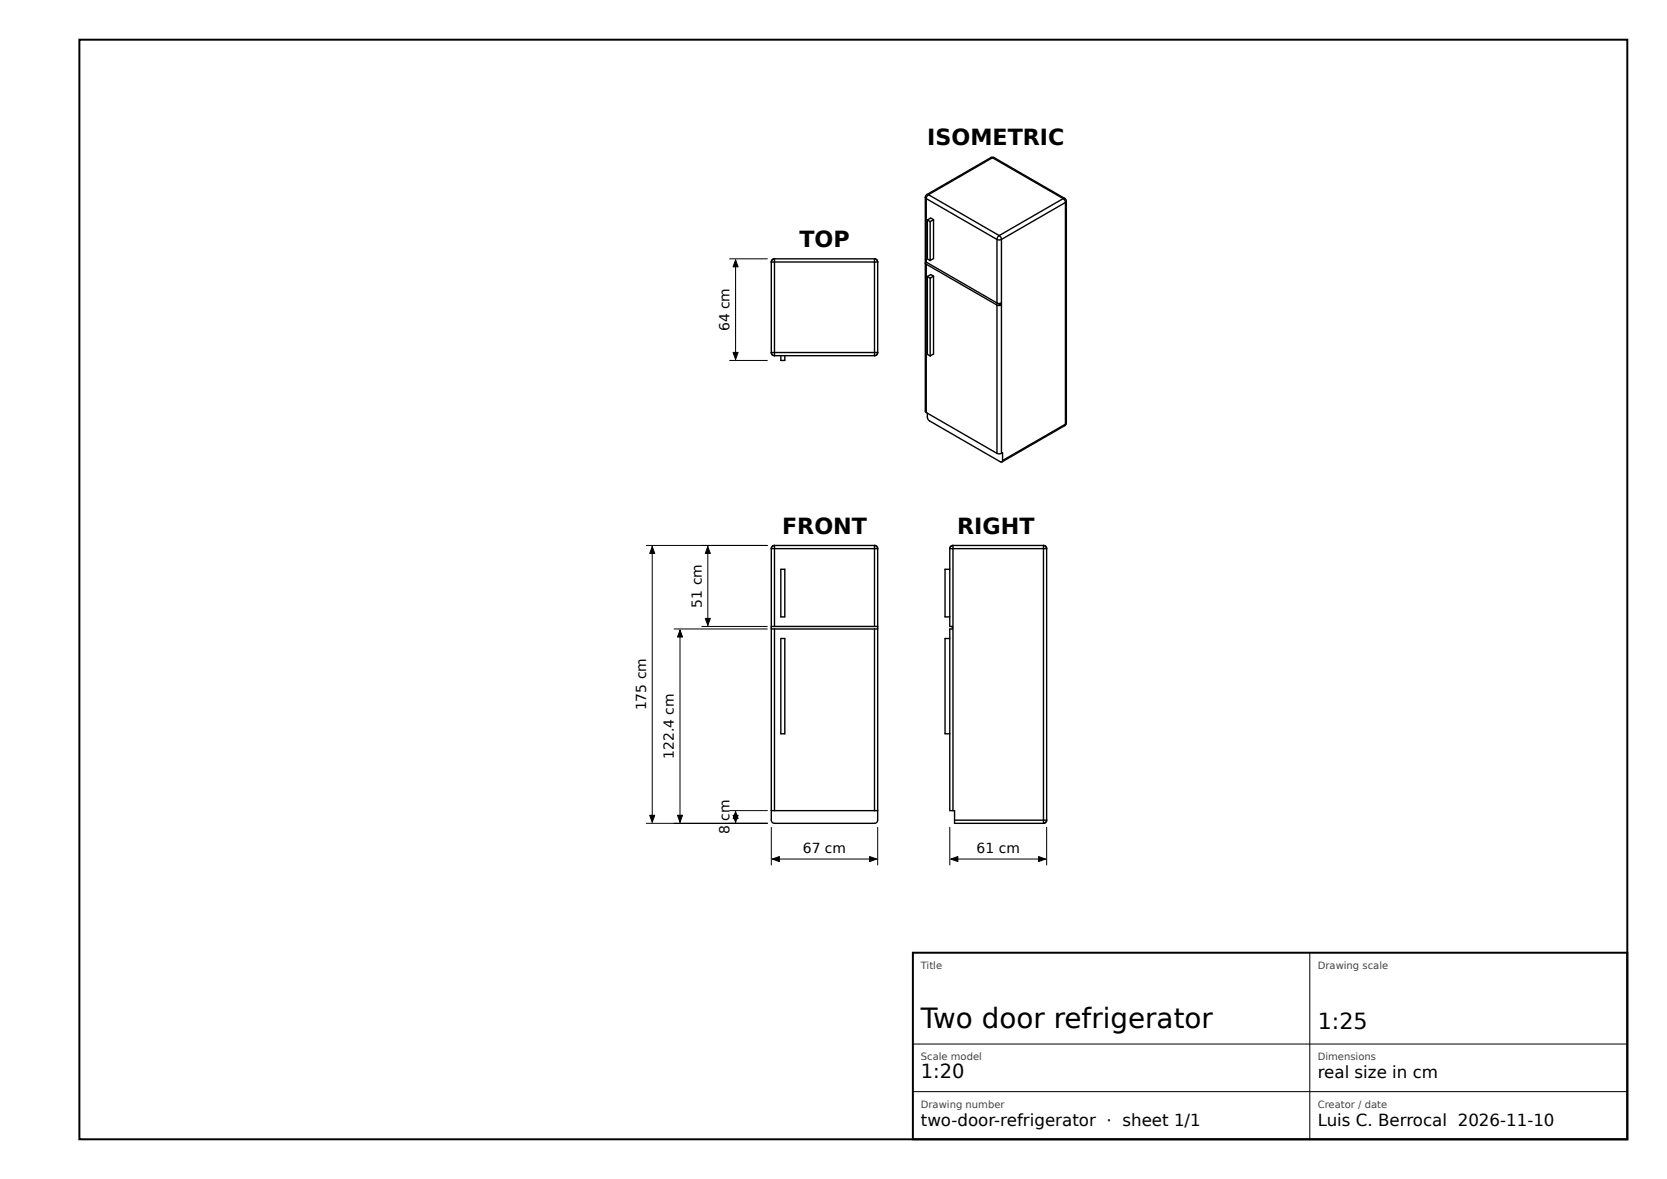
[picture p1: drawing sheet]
<svg xmlns="http://www.w3.org/2000/svg" width="420mm" height="297mm" viewBox="0 0 420 297" stroke-linecap="round" stroke-linejoin="round" font-family="sans-serif">
<path d="M20 10h390v277h-390zM230 240h180v47h-180z" fill="none" stroke="#000" stroke-width=".5"/>
<g fill="none" stroke="#000" stroke-width=".25">
<path d="M183.8 65.2h9.5M185.3 65.5v25M183.8 90.8h9.5M162.8 137.4h30.5M164.3 137.7v69.4M178.3 137.7v19.8M169.8 158.4h23.5M171.3 158.7v48.4M176.8 157.8h16.5M162.8 207.4h30.5M183.8 204.2h9.5M185.3 204.5v2.6"/>
<path d="M194.3 208.4v9.5M194.6 216.4h26.3M221.1 208.4v9.5M239.3 208.4v9.5M239.6 216.4h23.8M263.7 208.4v9.5M330 240v47M230 275h180M230 263h180"/>
</g>
<g fill="none" stroke="#000" stroke-width=".35">
<path d="M249.7 39.7h.8M249.7 39.7h.4M249.7 39.7l-16.2 9.3M250.1 39.7l-16.2 9.3M250.1 39.7l17.8 10.3M250.5 39.7h-.4M250.5 39.7l17.8 10.3M233.1 49.7v16l.3 .3v-16M233.1 49.7l.3 .3M233.4 50l17.8 10.3M233.5 49l-.4 .7M233.5 49h.4"/>
<path d="M233.6 55.4v9.8l.8 .4M233.6 55.4l.8 .4M233.9 49l-.3 .4-.2 .6M233.9 49l17.8 10.3M234.4 55.8v9.8M235.2 55.3l-.7-.4-.9 .5M235.2 55.3v9.8l-.8 .5M235.2 55.3l-.8 .5M251.7 59.3l-.3 .4-.2 .6M251.7 59.3l.4 .4 .2 .6M267.9 50l.4 .5 .1 .5M267.9 50l-16.2 9.3"/>
<path d="M268.3 50l.4 .7M268.3 50h-.4M268.4 51l-16.1 9.3M268.4 51v55.9M268.7 50.7l-.3 .3M268.7 50.7v55.8M194.3 66h.8M194.3 66v22.8M195.1 65.2l-.5 .2-.3 .6M195.1 65.2v.8M195.1 66v22.8M195.1 65.2h25.2"/>
<path d="M195.1 66h25.2M220.3 65.2l.6 .2 .2 .6M220.3 65.2v.8M220.3 66h.8M220.3 66v22.8M221.1 66v22.8M233.1 66.2l.3 .4M233.1 66.2v37.4l.3 .3M233.3 66l-.2 .2M233.3 66h.1M233.3 66l18.9 10.9M233.4 66.6l17.8 10.2"/>
<path d="M233.4 66.6v37.3M233.6 69.7v19.6l.8 .4M233.6 69.7l.8 .4M234.4 70.1v19.6M235.2 69.6v19.6l-.8 .5M235.2 69.6l-.7-.4-.9 .5M235.2 69.6l-.8 .5M251.2 60.3v16l1 .1v.5M251.2 76.8l1 .1M251.2 60.3l.6 .1 .5-.1M251.2 76.8v37.4M252.3 60.3v53.9"/>
<path d="M194.3 88.8l.3 .6 .5 .2M194.3 88.8h.8M195.1 88.8v.8M195.1 89.6h25.2M195.1 88.8h25.2M196.7 89.6v1.2h1v-1.2M220.3 88.8v.8M220.3 88.8h.8M221.1 88.8l-.2 .6-.6 .2M233.4 103.9l17.8 10.3M233.6 104.1l.1 1.4 .5 .5 17.8 10.3 .4 .1M251.2 114.2l.5 .1 .6-.1"/>
<path d="M252.3 114.2l.3-.2v2M252.6 116l-.2 .4M268.3 107.2l-15.9 9.2M268.4 106.9l-.1 .3M268.4 106.9l-15.8 9.1M268.7 106.5l-.4 .7M268.7 106.5l-.3 .4M194.3 138.2v68.4l.3 .6 .5 .2h25.2l.6-.2 .2-.4v-68.6M194.3 138.2h.8M195.1 137.4l-.5 .2-.3 .6M195.1 137.4v.8M195.1 137.4h25.2"/>
<path d="M195.1 138.2v19.6M195.1 138.2h25.2M220.3 137.4l.6 .2 .2 .6M220.3 138.2h.8M220.3 137.4v.8M220.3 138.2v19.6M239.3 138.2v19.6h.6v.6h-.6v45.8h.8M239.3 138.2h.8M240.1 137.4l-.6 .2-.2 .6M240.1 137.4v.8M240.1 137.4h22.8M240.1 138.2h22.8"/>
<path d="M240.1 138.2v66M262.9 137.4l.6 .2 .2 .6M262.9 137.4v.8M262.9 138.2h.8M262.9 138.2v68.4M263.7 138.2v68.4M194.3 157.8h.8M194.3 158.4h.8M195.1 157.8h25.2M195.1 158.4h25.2M195.1 158.4v45.8M196.7 143.4h1v12h-1z"/>
<path d="M220.3 157.8h.8v.6h-.8M220.3 158.4v45.8M239.3 143.4h-1.2v12h1.2M196.7 160.8h1v24h-1zM239.3 160.8h-1.2v24h1.2M194.3 204.2h.8M195.1 204.2h25.2M220.3 204.2h.8M240.1 204.2h.4v2.4M240.5 206.6v.8h22.4M240.5 206.6h22.4M262.9 206.6v.8"/>
<path d="M262.9 206.6h.8M263.7 206.6l-.2 .6-.6 .2"/>
</g>
<g fill="#000" stroke="#000" stroke-width=".25">
<path d="M185.3 65.5l.7 1.7h-1.3zM184.7 88.8h1.3l-.7 1.7zM164.3 137.7l.7 1.7h-1.3zM178.3 137.7l.7 1.7h-1.3zM177.7 155.8h1.3l-.7 1.7zM171.3 158.7l.7 1.8h-1.3zM163.7 205.4h1.3l-.7 1.7zM170.7 205.4h1.3l-.7 1.7zM185.3 204.5l.7 1.7h-1.3zM184.7 205.4h1.3l-.7 1.7zM194.6 216.4l1.8-.6v1.2zM219.1 215.8l1.8 .6-1.8 .6z"/>
<path d="M239.6 216.4l1.7-.6v1.2zM261.7 215.8l1.7 .6-1.7 .6z"/>
</g>
<text font-size="7" x="232" y="259">Two door refrigerator</text>
<g font-size="5.6">
<text x="233.6" y="36.6">ISOMETRIC</text>
<text x="201.4" y="62.2">TOP</text>
<text x="197" y="134.4">FRONT</text>
<text x="241.2" y="134.4">RIGHT</text>
<text x="332" y="259.3">1:25</text>
</g>
<text font-size="4.9" x="232" y="271.5">1:20</text>
<g font-size="4.2">
<text x="332" y="271.6">real size in cm</text>
<text x="232" y="283.6">two-door-refrigerator · sheet 1/1</text>
<text x="332" y="283.6">Luis C. Berrocal 2026-11-10</text>
</g>
<g font-size="3.5">
<text x="183.8" y="83.4" transform="rotate(-90 183.8 83.4)">64 cm</text>
<text x="176.8" y="153" transform="rotate(-90 176.8 153)">51 cm</text>
<text x="162.8" y="179" transform="rotate(-90 162.8 179)">175 cm</text>
<text x="169.8" y="191.1" transform="rotate(-90 169.8 191.1)">122.4 cm</text>
<text x="183.8" y="210.1" transform="rotate(-90 183.8 210.1)">8 cm</text>
<text x="202.3" y="214.9">67 cm</text>
<text x="246.1" y="214.9">61 cm</text>
</g>
<g font-size="2.5" fill="#444">
<text x="232" y="244.1">Title</text>
<text x="332" y="244.1">Drawing scale</text>
<text x="232" y="267.1">Scale model</text>
<text x="332" y="267.1">Dimensions</text>
<text x="232" y="279.1">Drawing number</text>
<text x="332" y="279.1">Creator / date</text>
</g>
</svg>
